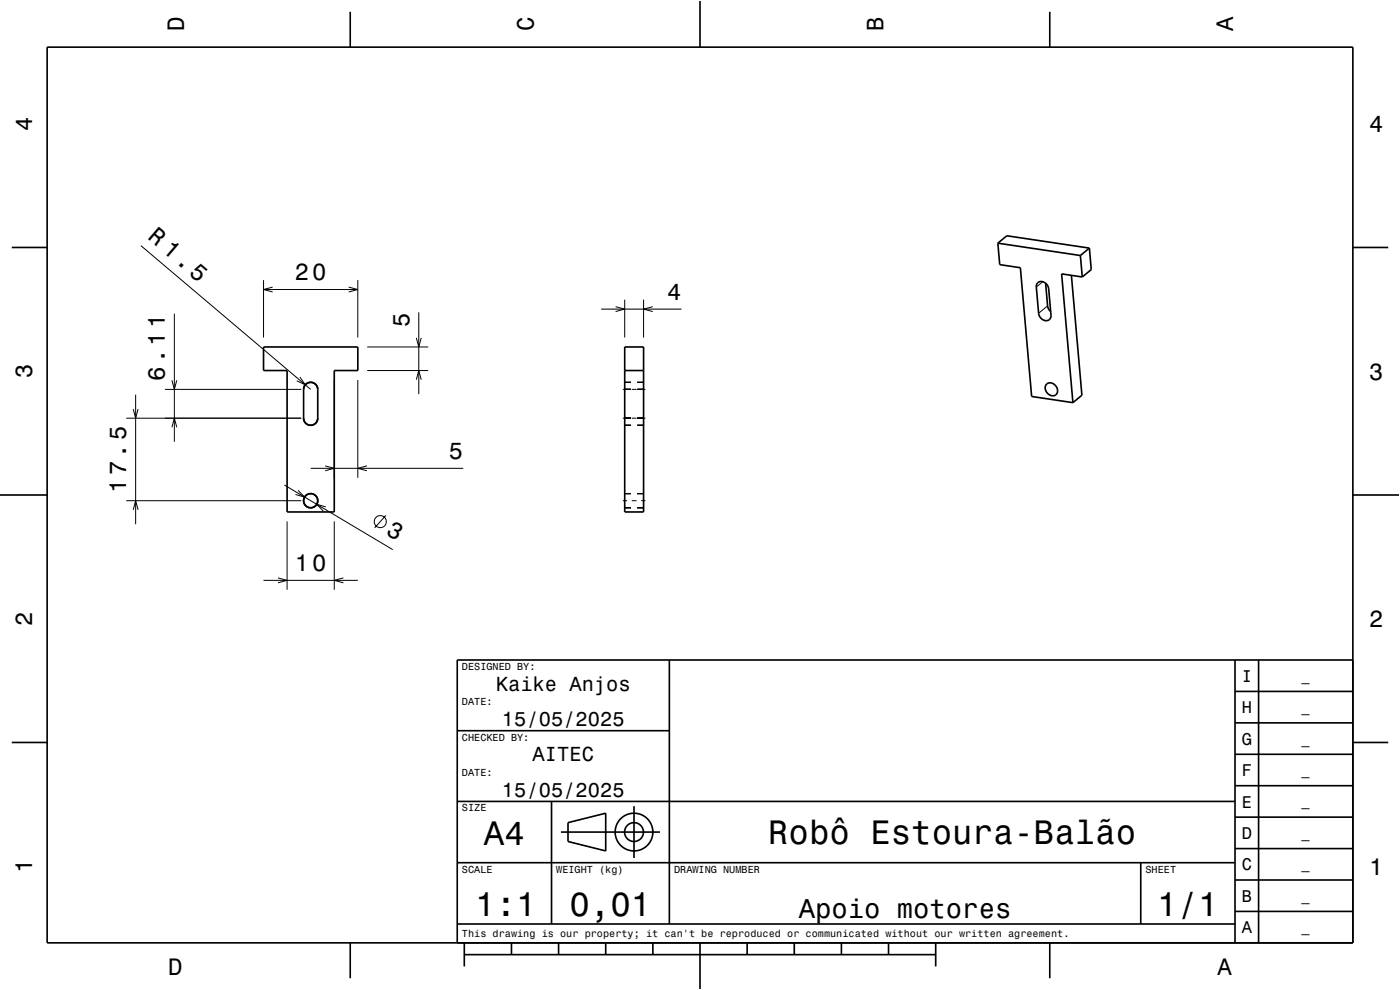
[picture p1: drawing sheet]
<svg xmlns="http://www.w3.org/2000/svg" width="297mm" height="210mm" viewBox="0 0 297 210" stroke-linecap="round" stroke-linejoin="round" font-family="sans-serif">
<g fill="none" stroke="#000" stroke-width=".21">
<path d="M29.9 52.1l36 30.5M55.9 59.4v12.2M75.9 59.4v12.2M221.2 59.8l-1.4 1.1M37 66.5v27.2M55.9 61.4h20M57.8 60.9l-1.9 .5 1.9 .5M63.6 80l1.2 1.6-1.8-.8M74 60.9l1.9 .5-1.9 .5M77.9 78.6h12.9M77.9 73.6h12.9M88.3 71.7l.5 1.9 .6-1.9"/>
<path d="M88.8 66.3v17.3M127.5 65.6h17.1M130.6 65.1l1.9 .5-1.9 .5M132.5 63.6v8M136.5 63.6v8M138.5 65.1l-2 .5 2 .5M222.2 64.9l-1.9 1.6M26.8 88.7h37.1M28.3 86.8l.5 1.9 .5-1.9M28.8 83.7v27.5M35 82.6h28.9M36.5 80.7l.5 1.9 .5-1.9"/>
<path d="M36.5 90.6l.5-1.9 .5 1.9M65.9 99.3h32.4M69 98.8l1.9 .5-1.9 .6M70.9 80.6v20.7M75.9 80.6v20.7M77.8 98.8l-1.9 .5 1.9 .6M88.3 80.5l.5-1.9 .6 1.9M132.1 88.7h1.8M132.1 82.6h1.8M132.5 90.2h1.4M132.5 81.1h1.4M134 88.7h1"/>
<path d="M134 82.6h1M135.2 88.7h1.7M135.2 82.6h1.7M135.2 90.2h1.3M135.2 81.1h1.3M26.8 106.2h37.1M28.3 108.1l.5-1.9 .5 1.9M60.3 102.9l23 13.7M60.9 110.6v14.5M63.2 104l1.4 1.4-1.9-.5M69.1 107.5l-1.9-.5 1.4 1.4M70.9 110.6v14.5"/>
<path d="M81.9 109.3l-2.4 2.7M132.1 106.2h.9M132.5 107.7h1.4M132.5 104.7h1.4M134 106.2h1M135.2 107.7h1.3M135.2 104.7h1.3M136 106.2h.9M55.9 123.1h20M59 122.6l1.9 .5-1.9 .5M72.8 122.6l-1.9 .5 1.9 .5"/>
<circle cx="80.7" cy="110.7" r="1.28"/>
</g>
<g fill="none" stroke="#000" stroke-width=".35">
<path d="M10 10h277v190h-277zM74.3 2.5v7.5M148.5 0v10M222.7 2.5v7.5M2.5 52.5h7.5M211.7 51.6l1.9-1.6 17.5 2.6M211.7 51.6l17.5 2.6M211.7 51.6l.4 4.5 4.4 .7 2.4 27.3 8.7 1.3M220.2 59.9a1.57 1.57 0 0 1 2.3 1.4l.5 5.5a1.13 1.13 0 0 1-.8 1.2 1.13 1.13 0 0 1-1.4-.5l-.5-1-.5-5.6 .1-.5zM227.3 58.4l2.2 25.4-1.9 1.6M229.2 54.2l.4 4.6M229.6 58.8l-4.4-.7 2.4 27.3"/>
<path d="M231.1 52.6l-1.9 1.6M231.1 52.6l.4 4.6-1.9 1.6M287 52.5h7.5M55.9 73.6h20v5h-5v30h-10v-30h-5zM132.5 73.6h4v35h-4zM132.5 78.6h4M221.8 60.1l.5 5 .6 1M64.9 81.5a1.5 1.5 0 0 1 1.6-.3 1.5 1.5 0 0 1 .9 1.4v6.1a1.5 1.5 0 0 1-1.5 1.5 1.5 1.5 0 0 1-1.5-1.5v-6.1l.2-.7zM222.1 81.4a1.51 1.51 0 0 1 1.9 .5 1.51 1.51 0 0 1-.1 1.9 1.57 1.57 0 0 1-1.8-.5 1.57 1.57 0 0 1 0-1.9zM0 105h10M287 105h10M142 140v56"/>
<path d="M262 140v60M267 140v60M287 140h-190v60M2.5 157.5h7.5M97 155h45M262 153.3h25M262 146.7h25M287 157.5h7.5M97 170h165M117 170v26M119 176.5h21M120.5 174.5l8-2v8l-8-2z"/>
<path d="M134.5 171v11M262 173.3h25M262 166.7h25M262 160h25M97 196h165M97 183h165M242 183v13M262 193.3h25M262 186.7h25M262 180h25M74.3 200v7.5M98.5 202.5h100"/>
<path d="M98.5 200v5M108.5 200v2.5M118.5 200v2.5M128.5 200v2.5M138.5 200v2.5M148.5 200v10M158.5 200v2.5M168.5 200v2.5M178.5 200v2.5M188.5 200v2.5M198.5 200v5M222.7 200v7.5"/>
<circle cx="65.9" cy="106.2" r="1.5"/>
<circle cx="134.5" cy="176.5" r="2"/>
<circle cx="134.5" cy="176.5" r="4"/>
</g>
<path d="M0 0h297v210h-297" fill="none" stroke="#fff" stroke-width=".21"/>
<g font-size="7.2">
<text x="102.7" y="179.3">A4</text>
<text x="163" y="179.1">Robô Estoura-Balão</text>
<text x="100.8" y="194.3">1:1</text>
<text x="120.8" y="194.3">0,01</text>
<text x="245.5" y="194.3">1/1</text>
</g>
<text font-size="5.8" x="169.4" y="194.6">Apoio motores</text>
<g font-size="5">
<text x="39" y="6.5" transform="rotate(-90 39 6.5)">D</text>
<text x="113.2" y="6.5" transform="rotate(-90 113.2 6.5)">C</text>
<text x="187.4" y="6.5" transform="rotate(-90 187.4 6.5)">B</text>
<text x="261.6" y="6.5" transform="rotate(-90 261.6 6.5)">A</text>
<text x="6.8" y="27.8" transform="rotate(-90 6.8 27.8)">4</text>
<text x="290.5" y="28.1">4</text>
<text x="31.2" y="50.6" transform="rotate(41 31.2 50.6)">R 1.5</text>
<text x="62.5" y="59.4">20</text>
<text x="141.5" y="63.6">4</text>
<text x="86.8" y="69.3" transform="rotate(-90 86.8 69.3)">5</text>
<text x="6.8" y="80.3" transform="rotate(-90 6.8 80.3)">3</text>
<text x="35" y="80.8" transform="rotate(-90 35 80.8)">6.11</text>
<text x="290.5" y="80.6">3</text>
<text x="95.2" y="97.3">5</text>
<text x="26.8" y="104.6" transform="rotate(-90 26.8 104.6)">17.5</text>
<text x="81.7" y="113.3" transform="rotate(31 81.7 113.3)">3</text>
<text x="62.5" y="121.1">10</text>
<text x="6.8" y="132.8" transform="rotate(-90 6.8 132.8)">2</text>
<text x="290.5" y="133.1">2</text>
<text x="6.8" y="185.3" transform="rotate(-90 6.8 185.3)">1</text>
<text x="290.5" y="185.6">1</text>
<text x="35.7" y="206.8">D</text>
<text x="258.3" y="206.8">A</text>
</g>
<g font-size="4.3">
<text x="105.2" y="146.5">Kaike Anjos</text>
<text x="106.5" y="154">15/05/2025</text>
<text x="113" y="161.5">AITEC</text>
<text x="106.5" y="169">15/05/2025</text>
</g>
<g font-size="3.6">
<text x="263.4" y="144.6">I</text>
<text x="263.4" y="151.3">H</text>
<text x="263.4" y="158">G</text>
<text x="263.4" y="164.6">F</text>
<text x="263.4" y="171.3">E</text>
<text x="263.4" y="178">D</text>
<text x="263.4" y="184.6">C</text>
<text x="263.4" y="191.3">B</text>
<text x="263.4" y="198">A</text>
</g>
<g font-size="2.9">
<text x="276.1" y="144.4">_</text>
<text x="276.1" y="151">_</text>
<text x="276.1" y="157.7">_</text>
<text x="276.1" y="164.4">_</text>
<text x="276.1" y="171">_</text>
<text x="276.1" y="177.7">_</text>
<text x="276.1" y="184.4">_</text>
<text x="276.1" y="191.1">_</text>
<text x="276.1" y="197.7">_</text>
</g>
<g font-size="2.2">
<text x="98" y="142.1">DESIGNED BY:</text>
<text x="98" y="149.6">DATE:</text>
<text x="98" y="157.1">CHECKED BY:</text>
<text x="98" y="164.6">DATE:</text>
<text x="98" y="172.1">SIZE</text>
<text x="98" y="185.1">SCALE</text>
<text x="118" y="185.1">WEIGHT (kg)</text>
<text x="143" y="185.1">DRAWING NUMBER</text>
<text x="243" y="185.1">SHEET</text>
<text x="98" y="198.8">This drawing is our property; it can't be reproduced or communicated without our written agreement.</text>
</g>
</svg>
